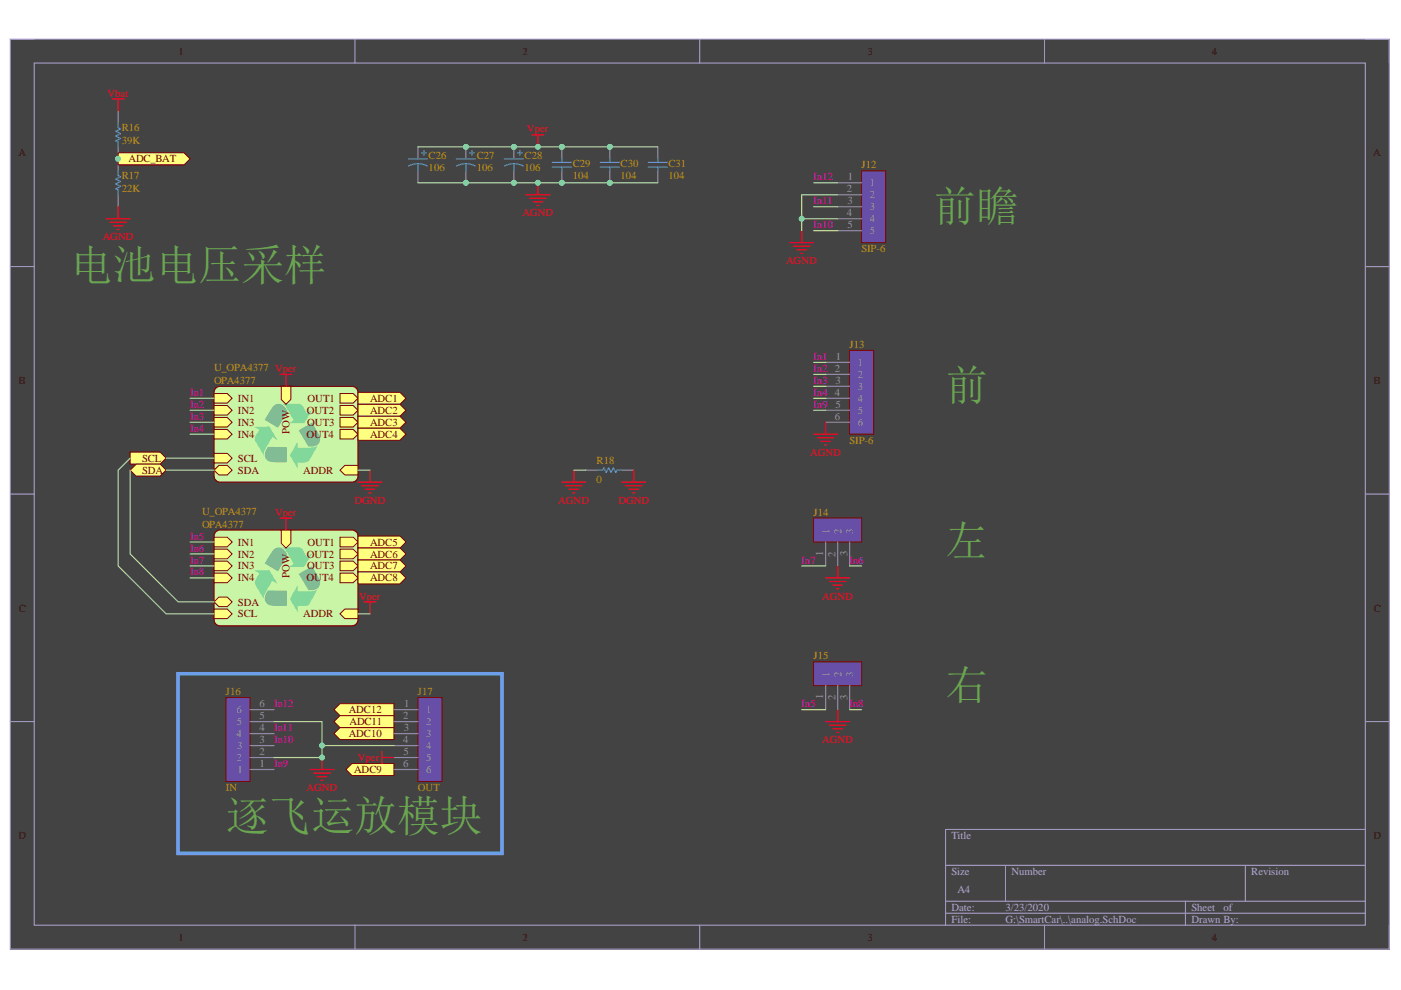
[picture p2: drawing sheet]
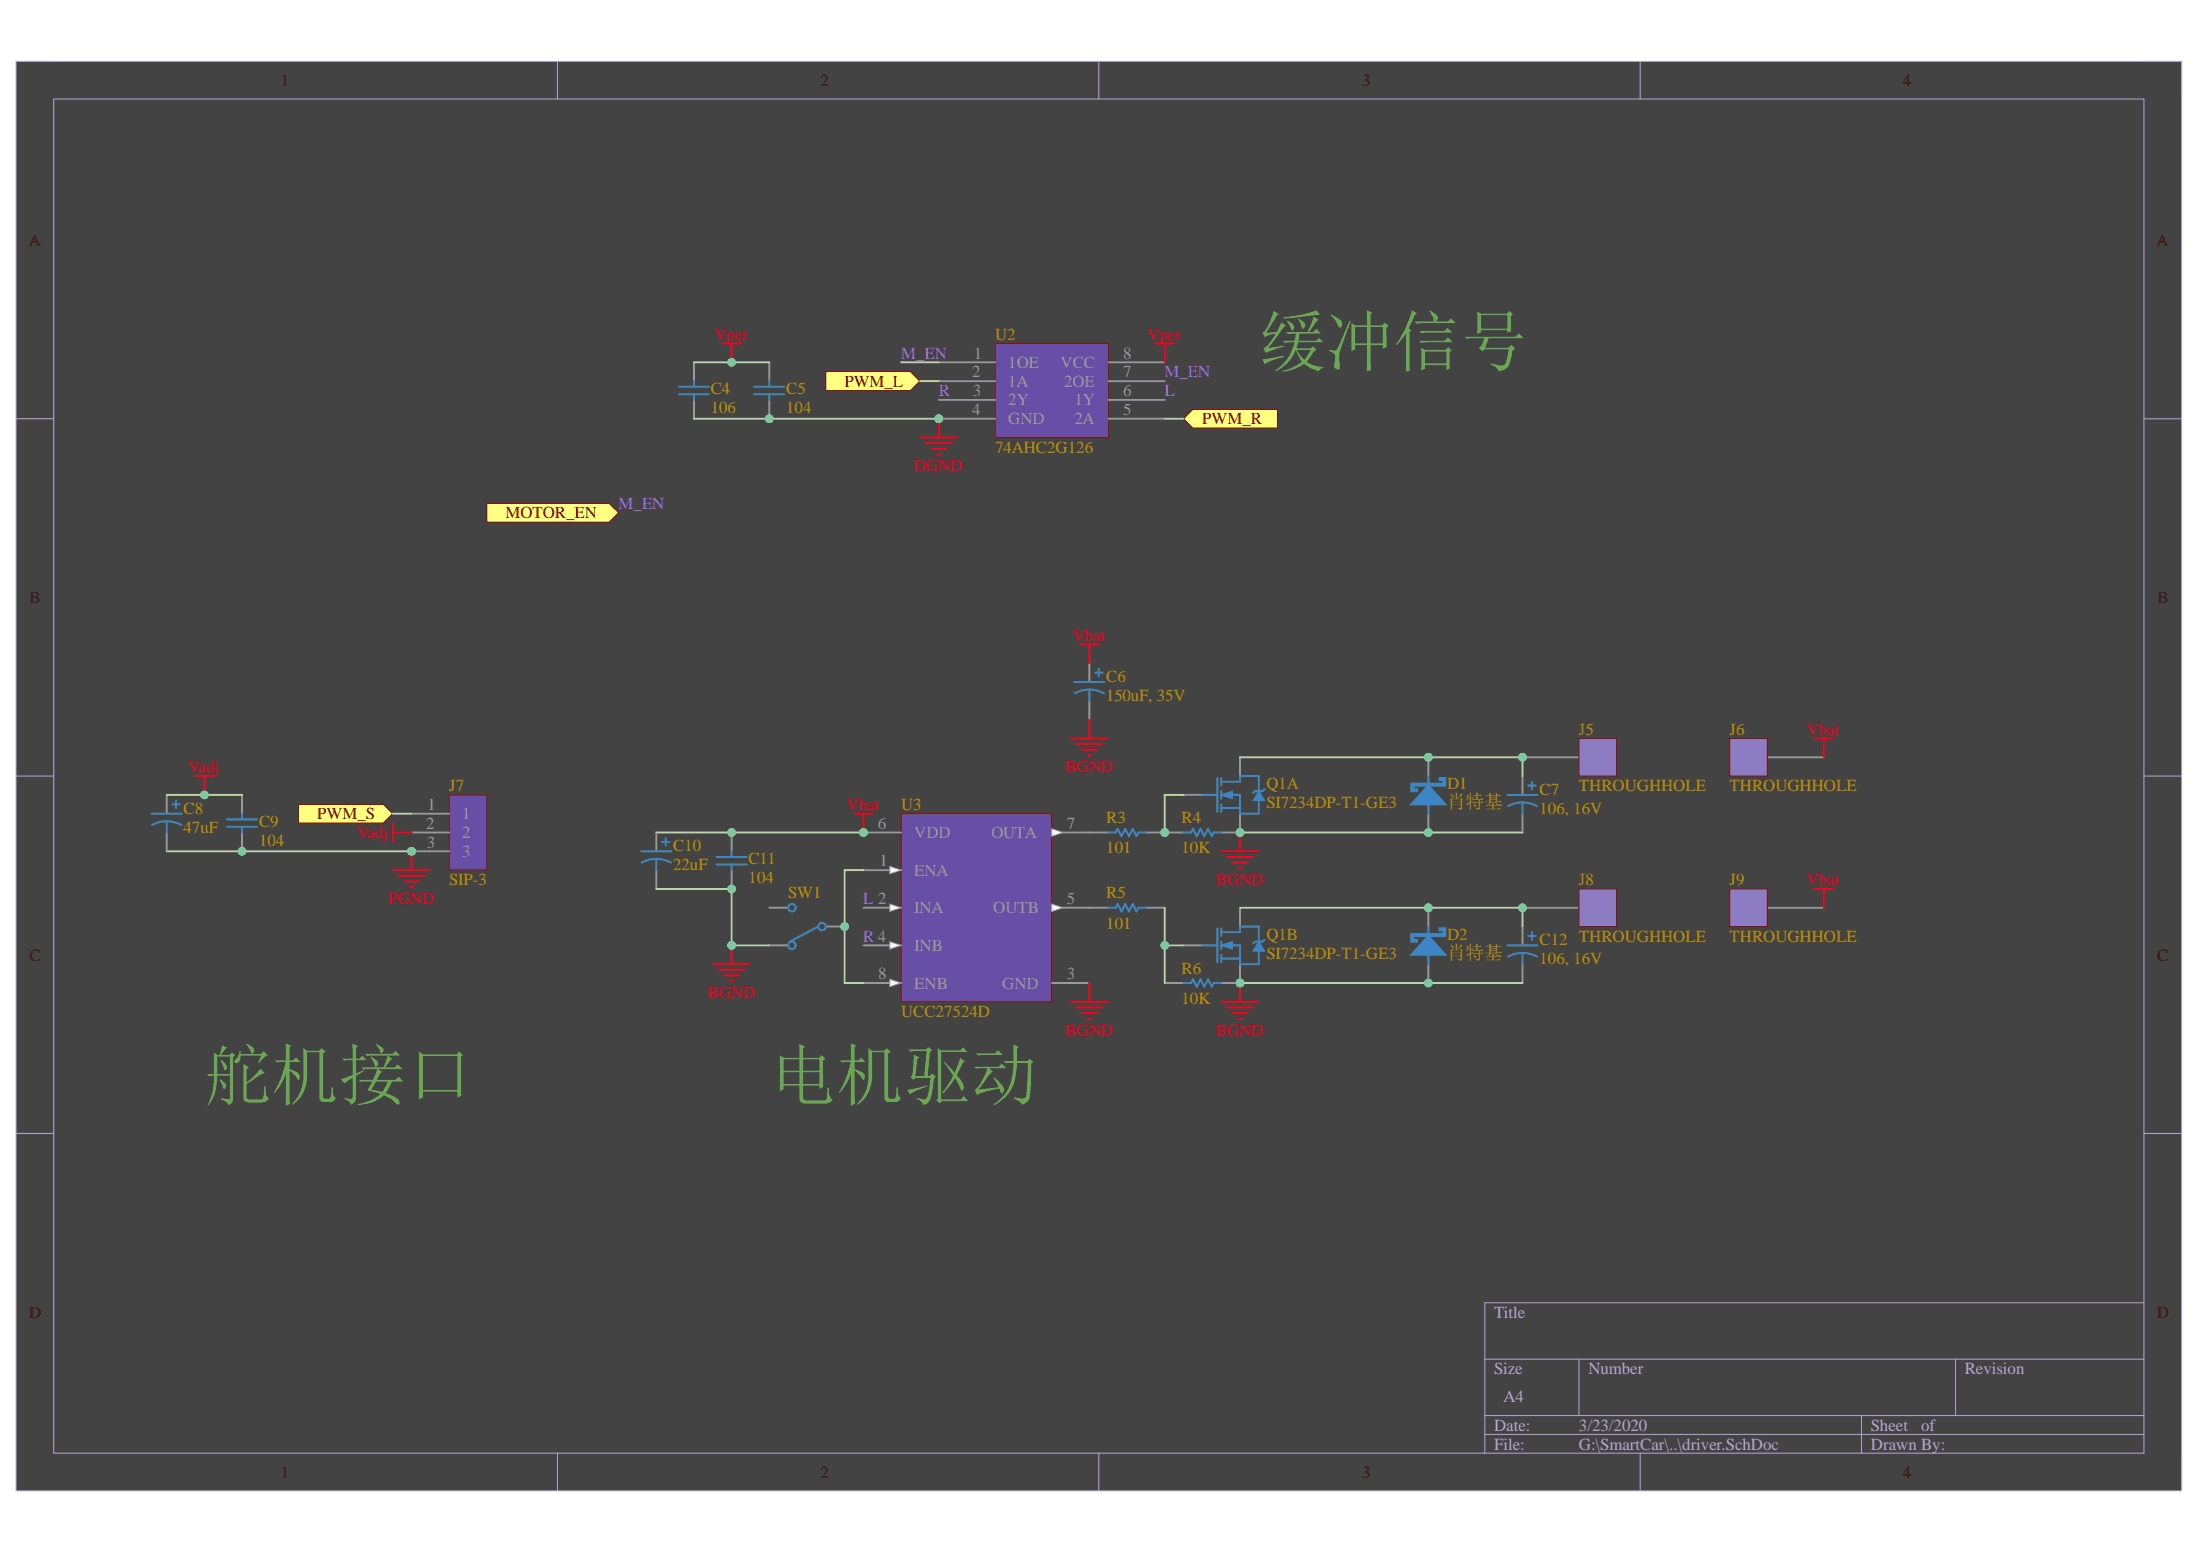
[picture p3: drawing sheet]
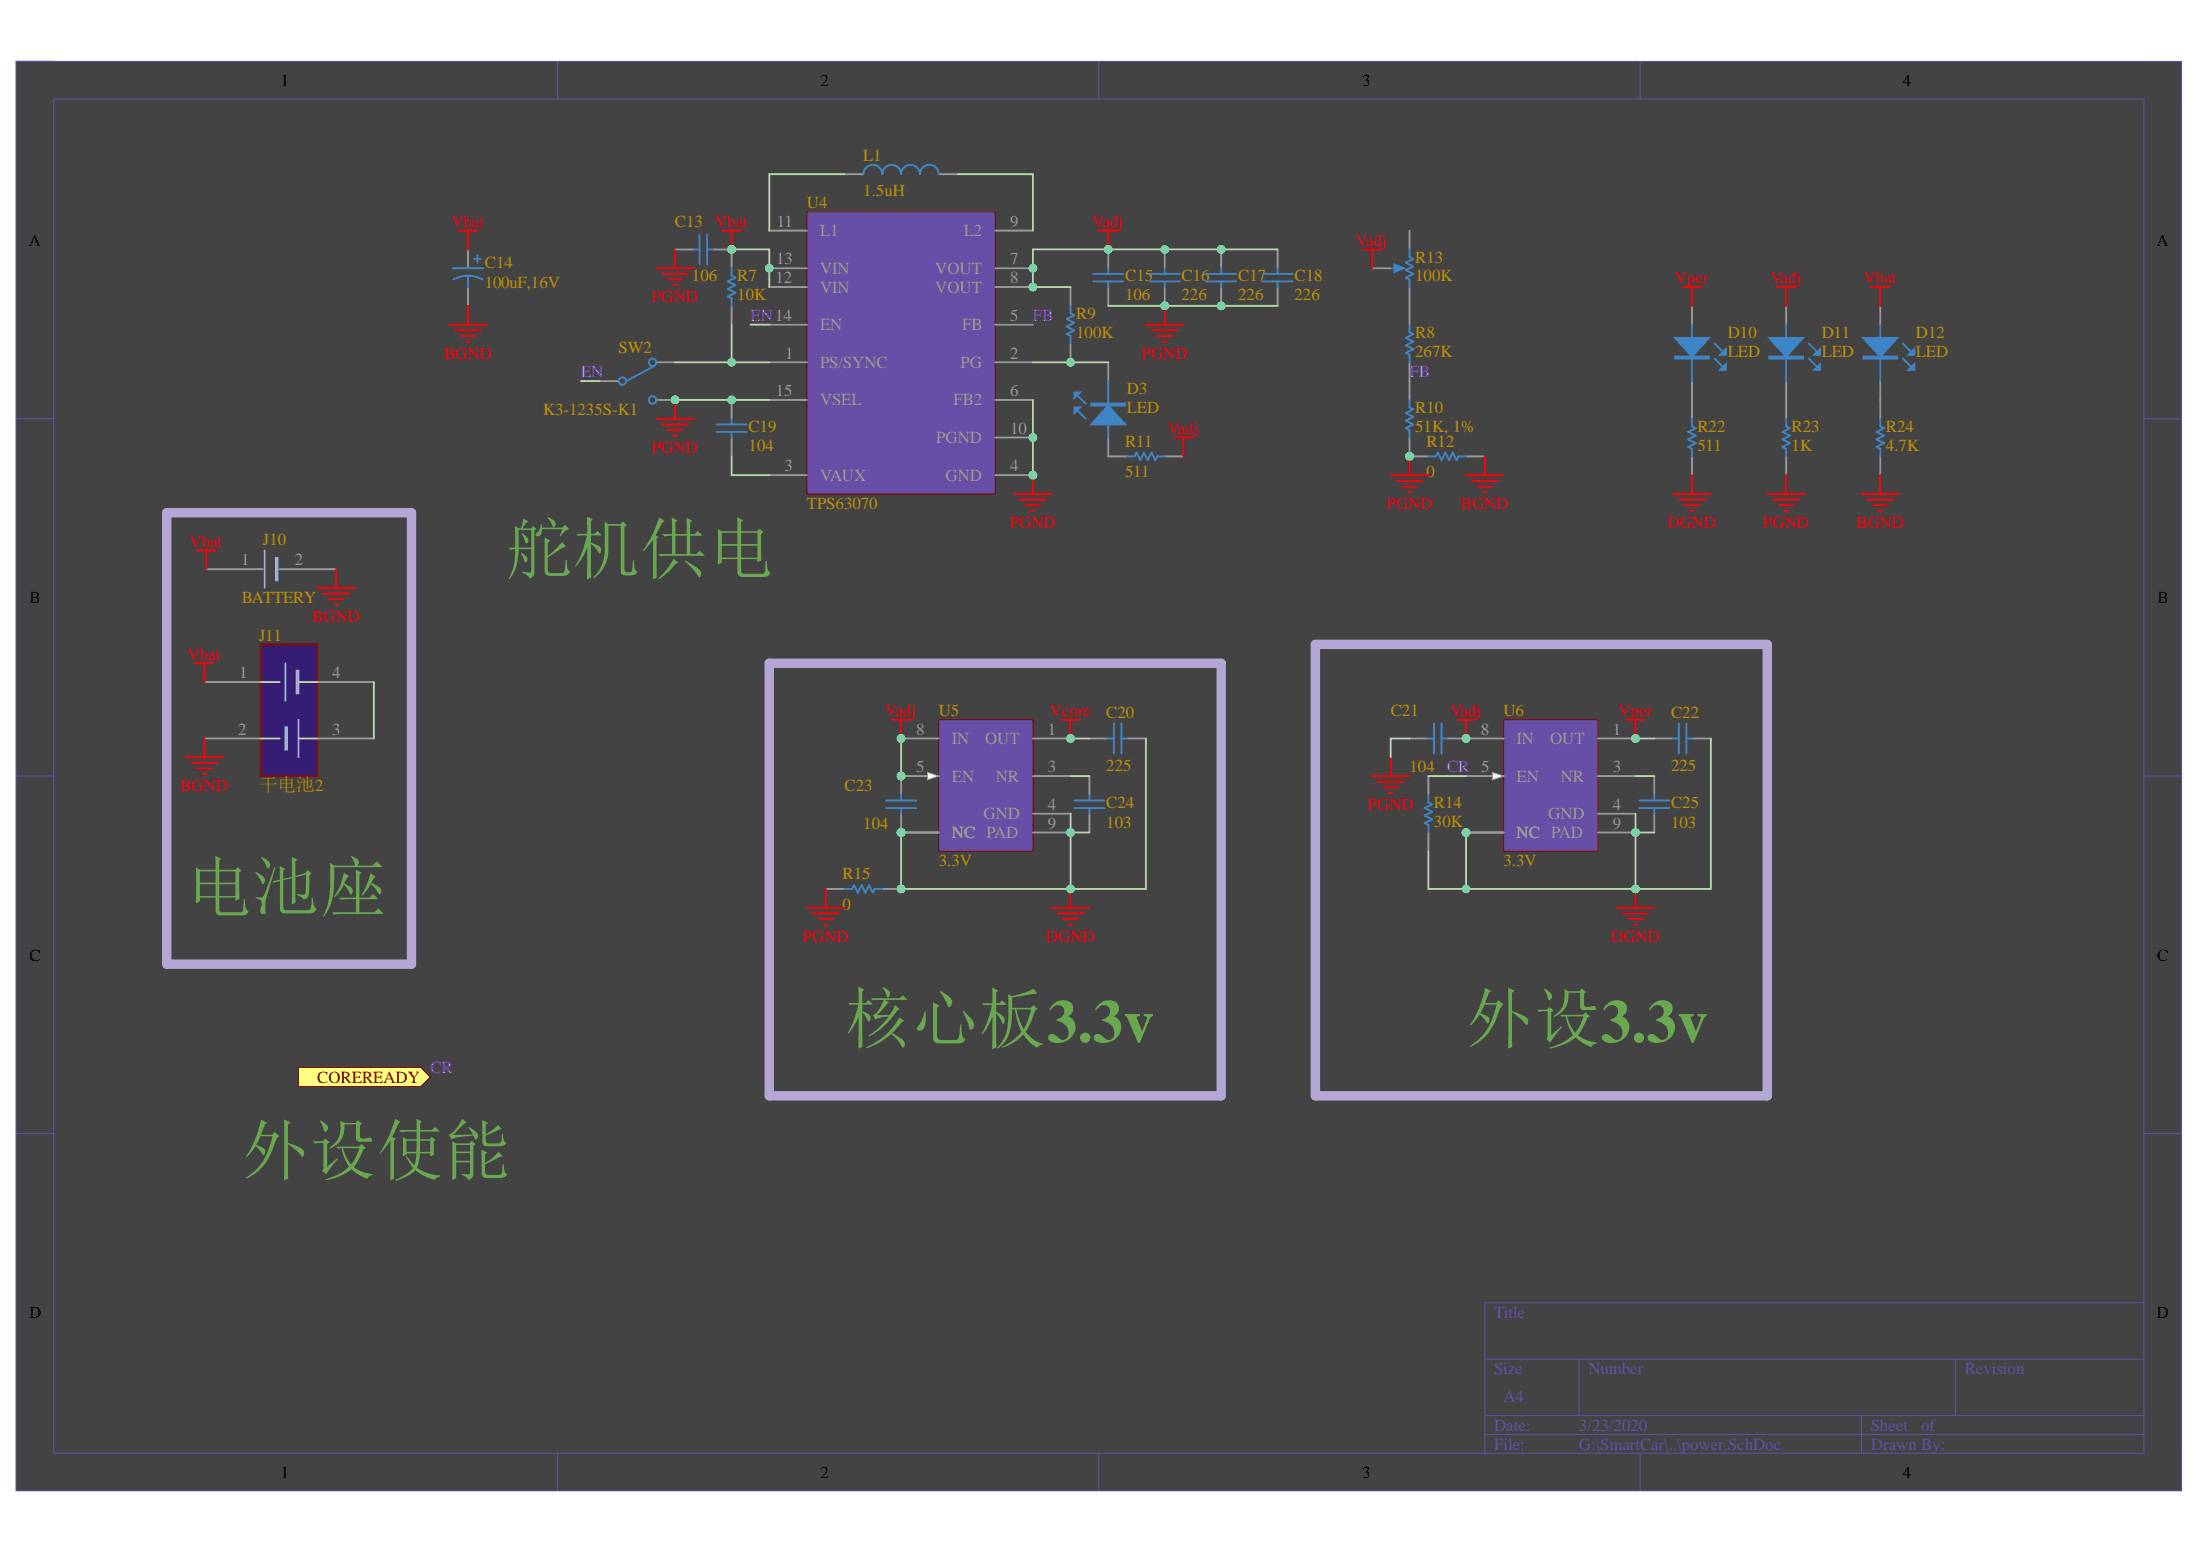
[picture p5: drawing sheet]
# Altium project iMag1_0.PrjPcb
嘉立创: TRUE; 雕刻机: FALSE
3 sheets, 75 parts. Net scope: hierarchical (ports join the sheet entries above them; power ports are global).
Board file: jlc.PcbDoc
Sheets:
  driver.SchDoc
  power.SchDoc
  analog.SchDoc

## Sheet driver.SchDoc
size A4; DocumentNumber: 2; SheetNumber: 3

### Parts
C4  106  [C0603]
C5  104  [C0402]
C6  150uF, 35V  [贴片电解 10*10.5]
C7  106, 16V  [贴片电解 6.3*5.4]
C8  47uF  [贴片电解 6.3*5.4]
C9  104  [C0402]
C10  22uF  [贴片电解 4*5.4]
C11  104  [C0402]
C12  106, 16V  [贴片电解 6.3*5.4]
D1  肖特基  [SOD-123F]
D2  肖特基  [SOD-123F]
J5  THROUGHHOLE  [MOTOR]
J6  THROUGHHOLE  [MOTOR]
J7  SIP-3  [2.54排针1X3]
J8  THROUGHHOLE  [MOTOR]
J9  THROUGHHOLE  [MOTOR]
Q1  SI7234DP-T1-GE3  [DFN-8EP2]  (parts A,B of 2)
R3  101  [R0603]
R4  10K  [R0402]
R5  101  [R0603]
R6  10K  [R0402]
SW1  K3-1235S-K1  [K3-1235S-K1]  (value not drawn)
U2  74AHC2G126  [VSSOP-8]
U3  UCC27524D  [TSSOP-8EP]

### Ports
MOTOR_EN (in), PWM_L (in), PWM_R (in), PWM_S (in)

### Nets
BGND: C6.2 C7.2 C10.2 C11.1 C12.2 D1.1(A) D2.1(A) Q1.1(S) Q1.3(S) R4.1 R6.1 SW1.1 U3.3(GND)
DGND: C4.1 C5.1 U2.4(GND)
PGND: C8.2 C9.1 J7.3
Vadj: C8.1 C9.2 J7.2
Vbat: C6.1 C10.1 C11.2 J6.1 J9.1 U3.6(VDD)
Vper: C4.2 C5.2 U2.8(VCC)
L: U2.6(1Y) U3.2(INA)
M_EN: U2.1(1OE) U2.7(2OE) ; port MOTOR_EN
R: U2.3(2Y) U3.4(INB)
NetC7_1: C7.1 D1.2(K) J5.1 Q1.6(D)
NetC12_1: C12.1 D2.2(K) J8.1 Q1.5(D)
NetJ7_1: J7.1 ; port PWM_S
NetQ1_2: Q1.2(G) R3.1 R4.2
NetQ1_4: Q1.4(G) R5.1 R6.2
NetR3_2: R3.2 U3.7(OUTA)
NetR5_2: R5.2 U3.5(OUTB)
NetSW1_2: SW1.2 U3.1(ENA) U3.8(ENB)
NetU2_2: U2.2(1A) ; port PWM_L
NetU2_5: U2.5(2A) ; port PWM_R

Not connected (* = marked no-connect by the designer): SW1 3

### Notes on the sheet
- 缓冲信号
- 舵机接口
- 电机驱动

## Sheet power.SchDoc
size A4; DocumentNumber: 3; SheetNumber: 5

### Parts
C13  106  [C0603]
C14  100uF,16V  [贴片电解 6.3*5.4]
C15  106  [C0603]
C16  226  [0805C]
C17  226  [0805C]
C18  226  [0805C]
C19  104  [C0402]
C20  225  [C0603]
C21  104  [C0402]
C22  225  [C0603]
C23  104  [C0402]
C24  103  [C0402]
C25  103  [C0402]
D3  LED  [LED 0603R]
D10  LED  [LED 0603Y]
D11  LED  [LED 0603G]
D12  LED  [LED 0603B]
J10  BATTERY  [T接头]
J11  干电池2  [18650x2]
L1  1.5uH  [L5X5]
R7  10K  [R0402]
R8  267K  [R0402]
R9  100K  [R0402]
R10  51K, 1%  [R0402]
R11  511  [R0402]
R12  0  [R0603]
R13  100K  [3296W]
R14  30K  [R0402]
R15  0  [R0603]
R22  511  [R0402]
R23  1K  [R0402]
R24  4.7K  [R0402]
SW2  K3-1235S-K1  [K3-1235S-K1]
U4  TPS63070  [VQFN-15]
U5  3.3V  [VSON-8]
U6  3.3V  [VSON-8]

### Blocks framed on the sheet
电池座: J10 J11
核心板3.3v: C20 C23 C24 R15 U5
外设3.3v: C21 C22 C25 R14 U6

### Ports
COREREADY (in)

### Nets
BGND: C14.2 J10.2(+) J11.2(+) R12.1 R24.1
DGND: C20.2 C22.2 C23.1 C24.1 C25.1 R14.2 R15.1 R22.1 U5.2(NC) U5.4(GND) U5.6(NC) U5.7(NC) U5.9(PAD) U6.2(NC) U6.4(GND) U6.6(NC) U6.7(NC) U6.9(PAD)
PGND: C13.2 C15.1 C16.1 C17.1 C18.1 C19.2 C21.2 R10.2 R12.2 R15.2 R23.1 SW2.3 U4.4(GND) U4.6(FB2) U4.10(PGND) U4.15(VSEL)
Vadj: C15.2 C16.2 C17.2 C18.2 C21.1 C23.2 D11.A R9.2 R11.1 R13.2(TAP) U4.7(VOUT) U4.8(VOUT) U5.5(EN) U5.8(IN) U6.8(IN)
Vbat: C13.1 C14.1 D12.A J10.1(+) J11.1(+) R7.2 U4.12(VIN) U4.13(VIN)
Vcore: C20.1 U5.1(OUT)
Vper: C22.1 D10.A U6.1(OUT)
CR: R14.1 U6.5(EN) ; port COREREADY
EN: SW2.2 U4.14(EN)
FB: R8.2 R10.1 U4.5(FB)
NetC19_1: C19.1 U4.3(VAUX)
NetC24_2: C24.2 U5.3(NR)
NetC25_2: C25.2 U6.3(NR)
NetD3_A: D3.A R11.2
NetD3_K: D3.K R9.1 U4.2(PG)
NetD10_K: D10.K R22.2
NetD11_K: D11.K R23.2
NetD12_K: D12.K R24.2
NetJ11_3: J11.3(+) J11.4(+)
NetL1_1: L1.1 U4.11(L1)
NetL1_2: L1.2 U4.9(L2)
NetR7_1: R7.1 SW2.1 U4.1(PS/SYNC)
NetR8_1: R8.1 R13.3(BOT)

Not connected (* = marked no-connect by the designer): R13 1(TOP)

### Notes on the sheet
- 舵机供电
- 外设使能

## Sheet analog.SchDoc
size A4; DocumentNumber: 4; SheetNumber: 2

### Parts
C26  106  [3216-ce]
C27  106  [3216-ce]
C28  106  [3216-ce]
C29  104  [C0402]
C30  104  [C0402]
C31  104  [C0402]
J12  SIP-6  [2.54排针1X5]
J13  SIP-6  [2.54简易牛角座6P]
J14  SIP-3  [XH2.54-3SMD]  (value not drawn)
J15  SIP-3  [XH2.54-3SMD]  (value not drawn)
J16  IN  [2.54排针1X6]
J17  OUT  [2.54排针1X6]
R16  39K  [R0402]
R17  22K  [R0402]
R18  0  [R0603]

### Blocks framed on the sheet
逐飞运放模块: J16 J17

### Sub-sheets
U_OPA4377 = OPA4377 (file not in this document): IN1 (in), IN2 (in), IN3 (in), IN4 (in), OUT1 (out), OUT2 (out), OUT3 (out), OUT4 (out), POW (in), ADDR (in), SDA (bidir), SCL (in)
U_OPA4377 = OPA4377 (file not in this document): IN1 (in), IN2 (in), IN3 (in), IN4 (in), OUT1 (out), OUT2 (out), OUT3 (out), OUT4 (out), POW (in), ADDR (in), SDA (bidir), SCL (in)

### Ports
ADC1 (out), ADC2 (out), ADC3 (out), ADC4 (out), ADC5 (out), ADC6 (out), ADC7 (out), ADC8 (out), ADC9 (out), ADC10 (out), ADC11 (out), ADC12 (out), ADC_BAT (out), SCL (in), SDA (bidir)

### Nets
AGND: C26.2 C27.2 C28.2 C29.1 C30.1 C31.1 J12.2 J12.4 J13.6 J14.2 J15.2 J16.2 J16.5 J17.4 R17.1 R18.2
DGND: R18.1 ; sheet U_OPA4377/ADDR
Vbat: R16.2
Vper: C26.1 C27.1 C28.1 C29.2 C30.2 C31.2 J17.5 ; sheet U_OPA4377/POW, sheet U_OPA4377/POW, sheet U_OPA4377/ADDR
In1: J13.1 ; sheet U_OPA4377/IN1
In2: J13.2 ; sheet U_OPA4377/IN2
In3: J13.3 ; sheet U_OPA4377/IN3
In4: J13.4 ; sheet U_OPA4377/IN4
In5: J15.1 ; sheet U_OPA4377/IN1
In6: J14.3 ; sheet U_OPA4377/IN2
In7: J14.1 ; sheet U_OPA4377/IN3
In8: J15.3 ; sheet U_OPA4377/IN4
In9: J13.5 J16.1
In10: J12.5 J16.3
In11: J12.3 J16.4
In12: J12.1 J16.6
NetJ17_1: J17.1 ; port ADC12
NetJ17_2: J17.2 ; port ADC11
NetJ17_3: J17.3 ; port ADC10
NetJ17_6: J17.6 ; port ADC9
NetR16_1: R16.1 R17.2 ; port ADC_BAT
(unnamed): port ADC1, sheet U_OPA4377/OUT1
(unnamed): port ADC2, sheet U_OPA4377/OUT2  [a separate net that carries the same name]
(unnamed): port ADC3, sheet U_OPA4377/OUT3  [a separate net that carries the same name]
(unnamed): port ADC4, sheet U_OPA4377/OUT4  [a separate net that carries the same name]
(unnamed): port ADC5, sheet U_OPA4377/OUT1  [a separate net that carries the same name]
(unnamed): port ADC6, sheet U_OPA4377/OUT2  [a separate net that carries the same name]
(unnamed): port ADC7, sheet U_OPA4377/OUT3  [a separate net that carries the same name]
(unnamed): port ADC8, sheet U_OPA4377/OUT4  [a separate net that carries the same name]
(unnamed): port SCL, sheet U_OPA4377/SCL, sheet U_OPA4377/SCL  [a separate net that carries the same name]
(unnamed): port SDA, sheet U_OPA4377/SDA, sheet U_OPA4377/SDA  [a separate net that carries the same name]

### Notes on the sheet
- 前瞻
- 电池电压采样
- 前
- 左
- 右

## Nets that join several sheets
BGND: driver (13 pins), power (5 pins)
DGND: driver (C4.1 C5.1 U2.4), power (18 pins), analog (R18.1)
PGND: driver (C8.2 C9.1 J7.3), power (16 pins)
Vadj: driver (C8.1 C9.2 J7.2), power (15 pins)
Vbat: driver (6 pins), power (8 pins), analog (R16.2)
Vper: driver (C4.2 C5.2 U2.8), power (C22.1 D10.A U6.1), analog (7 pins)
